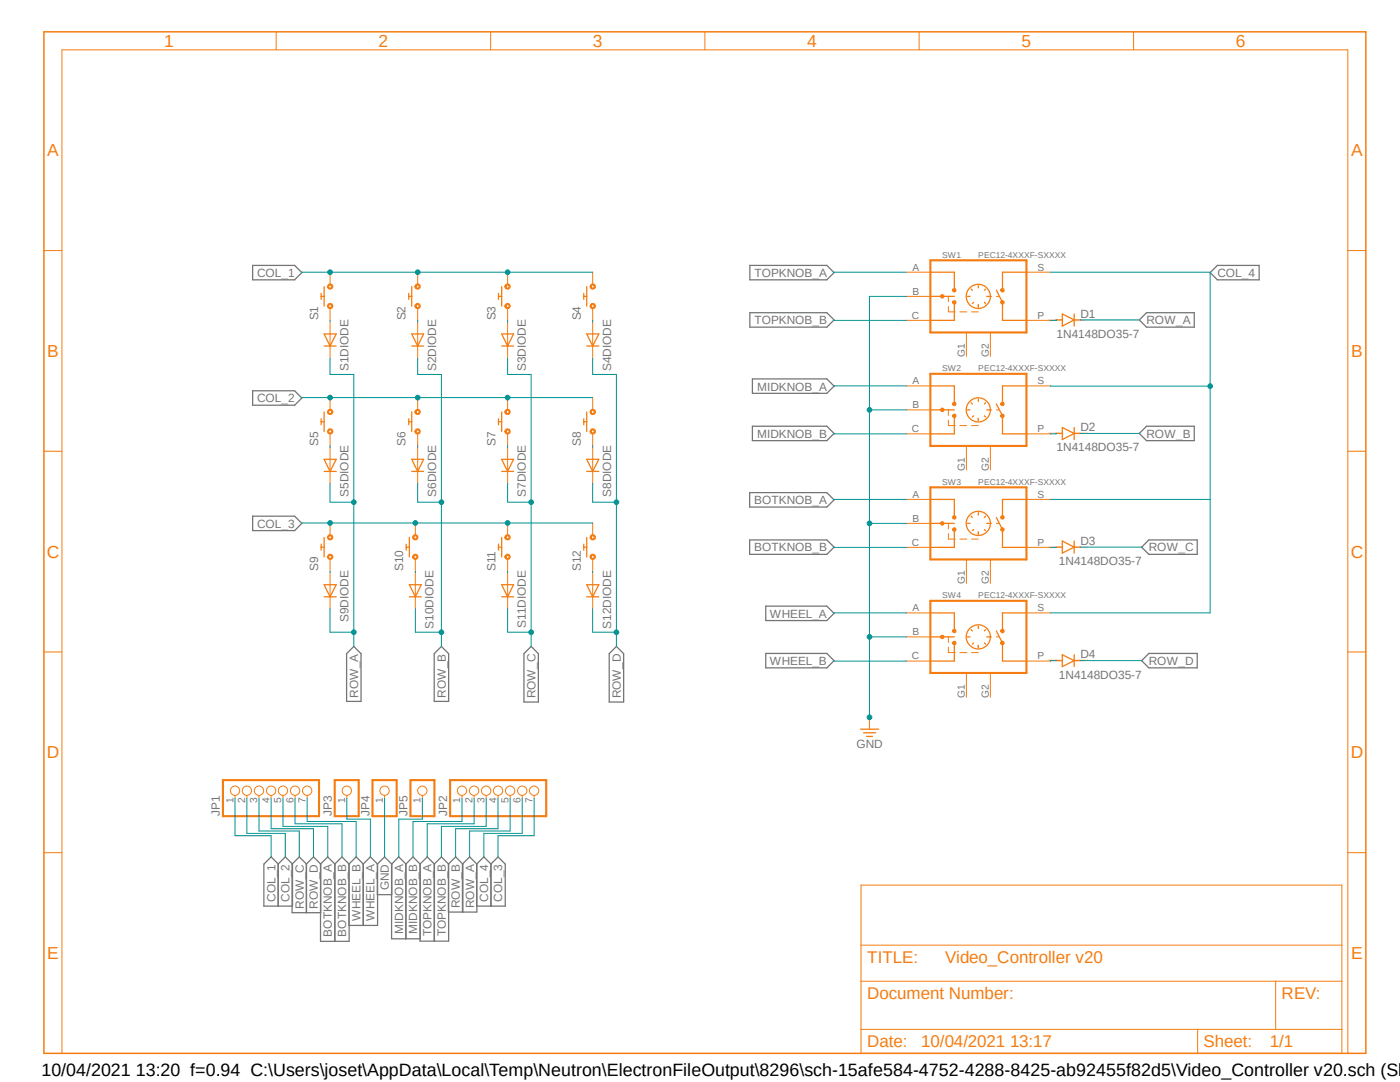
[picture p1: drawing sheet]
<?xml version="1.0" encoding="utf-8"?>
<!DOCTYPE eagle SYSTEM "eagle.dtd">
<eagle version="9.7.0">
<drawing>
<settings>
<setting alwaysvectorfont="no"/>
<setting verticaltext="up"/>
</settings>
<grid distance="2.54" unitdist="mm" unit="mm" style="lines" multiple="1" display="no" altdistance="0.254" altunitdist="mm" altunit="mm"/>
<schematic xreflabel="%F%N/%S.%C%R" xrefpart="/%S.%C%R">
<libraries>
<library name="frames">
<symbols>
<symbol name="FRAME_A_L">
<frame x1="0" y1="0" x2="279.4" y2="215.9" columns="6" rows="5" layer="94" border-bottom="no"/>
</symbol>
<symbol name="DOCFIELD">
<wire x1="0" y1="0" x2="71.12" y2="0" width="0.1016" layer="94"/>
<wire x1="101.6" y1="15.24" x2="87.63" y2="15.24" width="0.1016" layer="94"/>
<wire x1="0" y1="0" x2="0" y2="5.08" width="0.1016" layer="94"/>
<wire x1="0" y1="5.08" x2="71.12" y2="5.08" width="0.1016" layer="94"/>
<wire x1="0" y1="5.08" x2="0" y2="15.24" width="0.1016" layer="94"/>
<wire x1="101.6" y1="15.24" x2="101.6" y2="5.08" width="0.1016" layer="94"/>
<wire x1="71.12" y1="5.08" x2="71.12" y2="0" width="0.1016" layer="94"/>
<wire x1="71.12" y1="5.08" x2="87.63" y2="5.08" width="0.1016" layer="94"/>
<wire x1="71.12" y1="0" x2="101.6" y2="0" width="0.1016" layer="94"/>
<wire x1="87.63" y1="15.24" x2="87.63" y2="5.08" width="0.1016" layer="94"/>
<wire x1="87.63" y1="15.24" x2="0" y2="15.24" width="0.1016" layer="94"/>
<wire x1="87.63" y1="5.08" x2="101.6" y2="5.08" width="0.1016" layer="94"/>
<wire x1="101.6" y1="5.08" x2="101.6" y2="0" width="0.1016" layer="94"/>
<wire x1="0" y1="15.24" x2="0" y2="22.86" width="0.1016" layer="94"/>
<wire x1="101.6" y1="35.56" x2="0" y2="35.56" width="0.1016" layer="94"/>
<wire x1="101.6" y1="35.56" x2="101.6" y2="22.86" width="0.1016" layer="94"/>
<wire x1="0" y1="22.86" x2="101.6" y2="22.86" width="0.1016" layer="94"/>
<wire x1="0" y1="22.86" x2="0" y2="35.56" width="0.1016" layer="94"/>
<wire x1="101.6" y1="22.86" x2="101.6" y2="15.24" width="0.1016" layer="94"/>
<text x="1.27" y="1.27" size="2.54" layer="94">Date:</text>
<text x="12.7" y="1.27" size="2.54" layer="94">&gt;LAST_DATE_TIME</text>
<text x="72.39" y="1.27" size="2.54" layer="94">Sheet:</text>
<text x="86.36" y="1.27" size="2.54" layer="94">&gt;SHEET</text>
<text x="88.9" y="11.43" size="2.54" layer="94">REV:</text>
<text x="1.27" y="19.05" size="2.54" layer="94">TITLE:</text>
<text x="1.27" y="11.43" size="2.54" layer="94">Document Number:</text>
<text x="17.78" y="19.05" size="2.54" layer="94">&gt;DRAWING_NAME</text>
</symbol>
</symbols>
<devicesets>
<deviceset name="FRAME_A_L" prefix="FRAME" uservalue="yes">
<gates>
<gate name="G$1" symbol="FRAME_A_L" x="0" y="0" addlevel="always"/>
<gate name="G$2" symbol="DOCFIELD" x="172.72" y="0" addlevel="always"/>
</gates>
<devices>
<device name="">
<technologies>
<technology name=""/>
</technologies>
</device>
</devices>
</deviceset>
</devicesets>
</library>
<library name="buttons">
<symbols>
<symbol name="ENCODER-BUTTON">
<wire x1="-10.16" y1="5.08" x2="-5.08" y2="5.08" width="0.254" layer="94"/>
<wire x1="-5.08" y1="5.08" x2="-5.08" y2="1.27" width="0.254" layer="94"/>
<wire x1="-10.16" y1="-5.08" x2="-5.08" y2="-5.08" width="0.254" layer="94"/>
<wire x1="-5.08" y1="-5.08" x2="-5.08" y2="-1.27" width="0.254" layer="94"/>
<wire x1="-10.16" y1="0" x2="-6.35" y2="0" width="0.254" layer="94"/>
<wire x1="-6.35" y1="0" x2="-5.08" y2="0" width="0.254" layer="94"/>
<wire x1="10.16" y1="5.08" x2="5.08" y2="5.08" width="0.254" layer="94"/>
<wire x1="5.08" y1="5.08" x2="5.08" y2="1.27" width="0.254" layer="94"/>
<wire x1="10.16" y1="-5.08" x2="5.08" y2="-5.08" width="0.254" layer="94"/>
<wire x1="5.08" y1="-5.08" x2="5.08" y2="-1.27" width="0.254" layer="94"/>
<wire x1="5.08" y1="-1.27" x2="3.81" y2="1.27" width="0.254" layer="94"/>
<wire x1="0" y1="2.286" x2="0" y2="1.778" width="0.254" layer="94"/>
<wire x1="0" y1="-1.778" x2="0" y2="-2.286" width="0.254" layer="94"/>
<wire x1="-2.286" y1="0" x2="-1.778" y2="0" width="0.254" layer="94"/>
<wire x1="1.778" y1="0" x2="2.286" y2="0" width="0.254" layer="94"/>
<wire x1="-1.524" y1="1.524" x2="-1.27" y2="1.27" width="0.254" layer="94"/>
<wire x1="1.27" y1="-1.27" x2="1.524" y2="-1.524" width="0.254" layer="94"/>
<wire x1="-1.27" y1="-1.524" x2="-1.016" y2="-1.27" width="0.254" layer="94"/>
<wire x1="1.27" y1="1.27" x2="1.524" y2="1.524" width="0.254" layer="94"/>
<wire x1="2.286" y1="0" x2="4.318" y2="0" width="0.127" layer="94" style="shortdash"/>
<wire x1="-6.35" y1="0" x2="-6.35" y2="-3.302" width="0.127" layer="94" style="shortdash"/>
<wire x1="-6.35" y1="-3.302" x2="0" y2="-3.302" width="0.127" layer="94" style="shortdash"/>
<wire x1="0" y1="-2.286" x2="0" y2="-1.778" width="0.127" layer="94" style="shortdash"/>
<wire x1="-10.16" y1="7.62" x2="10.16" y2="7.62" width="0.4064" layer="94"/>
<wire x1="10.16" y1="7.62" x2="10.16" y2="-7.62" width="0.4064" layer="94"/>
<wire x1="10.16" y1="-7.62" x2="-10.16" y2="-7.62" width="0.4064" layer="94"/>
<wire x1="-10.16" y1="-7.62" x2="-10.16" y2="7.62" width="0.4064" layer="94"/>
<circle x="-7.62" y="0" radius="0.254" width="0.254" layer="94"/>
<circle x="-5.08" y="1.27" radius="0.254" width="0.254" layer="94"/>
<circle x="-5.08" y="-1.27" radius="0.254" width="0.254" layer="94"/>
<circle x="5.08" y="-1.27" radius="0.254" width="0.254" layer="94"/>
<circle x="5.08" y="1.27" radius="0.254" width="0.254" layer="94"/>
<circle x="0" y="0" radius="2.54" width="0.254" layer="94"/>
<text x="-7.62" y="8.128" size="1.27" layer="95">&gt;NAME</text>
<text x="0" y="8.128" size="1.27" layer="96">&gt;VALUE</text>
<pin name="A" x="-15.24" y="5.08" visible="pad" length="middle" direction="pas"/>
<pin name="B" x="-15.24" y="0" visible="pad" length="middle" direction="pas"/>
<pin name="C" x="-15.24" y="-5.08" visible="pad" length="middle" direction="pas"/>
<pin name="S" x="15.24" y="5.08" visible="pad" length="middle" direction="pas" rot="R180"/>
<pin name="P" x="15.24" y="-5.08" visible="pad" length="middle" direction="pas" rot="R180"/>
<pin name="G1" x="-2.54" y="-12.7" visible="pad" length="middle" direction="pas" rot="R90"/>
<pin name="G2" x="2.54" y="-12.7" visible="pad" length="middle" direction="pas" rot="R90"/>
</symbol>
</symbols>
<devicesets>
<deviceset name="PEC12-4XXXF-SXXXX" prefix="SW">
<gates>
<gate name="G$1" symbol="ENCODER-BUTTON" x="0" y="0"/>
</gates>
<devices>
<device name="" package="PEC12-4XXX">
<connects>
<connect gate="G$1" pin="A" pad="A"/>
<connect gate="G$1" pin="B" pad="B"/>
<connect gate="G$1" pin="C" pad="C"/>
<connect gate="G$1" pin="G1" pad="G1"/>
<connect gate="G$1" pin="G2" pad="G2"/>
<connect gate="G$1" pin="P" pad="P"/>
<connect gate="G$1" pin="S" pad="S"/>
</connects>
<technologies>
<technology name=""/>
</technologies>
</device>
</devices>
</deviceset>
</devicesets>
</library>
<library name="diode">
<symbols>
<symbol name="D">
<wire x1="-1.27" y1="-1.27" x2="1.27" y2="0" width="0.254" layer="94"/>
<wire x1="1.27" y1="0" x2="-1.27" y2="1.27" width="0.254" layer="94"/>
<wire x1="1.27" y1="1.27" x2="1.27" y2="0" width="0.254" layer="94"/>
<wire x1="-1.27" y1="1.27" x2="-1.27" y2="0" width="0.254" layer="94"/>
<wire x1="-1.27" y1="0" x2="-1.27" y2="-1.27" width="0.254" layer="94"/>
<wire x1="1.27" y1="0" x2="1.27" y2="-1.27" width="0.254" layer="94"/>
<wire x1="-1.27" y1="0" x2="-2.54" y2="0" width="0.254" layer="94"/>
<wire x1="2.54" y1="0" x2="1.27" y2="0" width="0.254" layer="94"/>
<text x="2.54" y="0.4826" size="1.778" layer="95">&gt;NAME</text>
<text x="2.54" y="-2.3114" size="1.778" layer="96">&gt;VALUE</text>
<text x="-2.54" y="0" size="0.4064" layer="99" align="center">SpiceOrder 1</text>
<text x="2.54" y="0" size="0.4064" layer="99" align="center">SpiceOrder 2</text>
<pin name="A" x="-2.54" y="0" visible="off" length="point" direction="pas"/>
<pin name="C" x="2.54" y="0" visible="off" length="point" direction="pas" rot="R180"/>
</symbol>
</symbols>
<devicesets>
<deviceset name="1N4148" prefix="D">
<gates>
<gate name="G$1" symbol="D" x="0" y="0"/>
</gates>
<devices>
<device name="DO35-10" package="DO35-10">
<connects>
<connect gate="G$1" pin="A" pad="A"/>
<connect gate="G$1" pin="C" pad="C"/>
</connects>
<package3dinstances>
<package3dinstance package3d_urn="urn:adsk.eagle:package:43344/2"/>
</package3dinstances>
<technologies>
<technology name="">
<attribute name="POPULARITY" value="21" constant="no"/>
</technology>
</technologies>
</device>
<device name="DO35-7" package="DO35-7">
<connects>
<connect gate="G$1" pin="A" pad="A"/>
<connect gate="G$1" pin="C" pad="C"/>
</connects>
<package3dinstances>
<package3dinstance package3d_urn="urn:adsk.eagle:package:43339/2"/>
</package3dinstances>
<technologies>
<technology name="">
<attribute name="POPULARITY" value="58" constant="no"/>
</technology>
</technologies>
</device>
</devices>
</deviceset>
</devicesets>
</library>
<library name="cherry_tow">
<symbols>
<symbol name="CHERRY_MX">
<pin name="1" x="-5.08" y="0" visible="off" length="short" direction="pas"/>
<pin name="2" x="5.08" y="0" visible="off" length="short" direction="pas" rot="R180"/>
<text x="-5.08" y="2.54" size="1.778" layer="95">&gt;NAME</text>
<text x="-5.08" y="-2.54" size="1.778" layer="96">&gt;VALUE</text>
<wire x1="-2.06375" y1="1.27" x2="0" y2="1.27" width="0.254" layer="94"/>
<wire x1="0" y1="1.27" x2="2.06375" y2="1.27" width="0.254" layer="94"/>
<wire x1="0" y1="1.27" x2="0" y2="1.905" width="0.254" layer="94"/>
<wire x1="0" y1="1.905" x2="-0.635" y2="1.905" width="0.254" layer="94"/>
<wire x1="0" y1="1.905" x2="0.635" y2="1.905" width="0.254" layer="94"/>
<circle x="-2.06375" y="0" radius="0.4490125" width="0.254" layer="94"/>
<circle x="2.06375" y="0" radius="0.4490125" width="0.254" layer="94"/>
</symbol>
<symbol name="DIODE">
<wire x1="-2.54" y1="1.27" x2="0" y2="0" width="0.254" layer="94"/>
<wire x1="0" y1="0" x2="-2.54" y2="-1.27" width="0.254" layer="94"/>
<wire x1="0" y1="1.27" x2="0" y2="0" width="0.254" layer="94"/>
<wire x1="0" y1="0" x2="0" y2="-1.27" width="0.254" layer="94"/>
<wire x1="-2.54" y1="1.27" x2="-2.54" y2="0" width="0.254" layer="94"/>
<wire x1="-2.54" y1="0" x2="-2.54" y2="-1.27" width="0.254" layer="94"/>
<wire x1="-2.54" y1="0" x2="0" y2="0" width="0.1524" layer="94"/>
<pin name="C" x="2.54" y="0" visible="off" length="short" direction="pas" rot="R180"/>
<pin name="A" x="-5.08" y="0" visible="off" length="short" direction="pas"/>
<text x="-5.08" y="5.08" size="1.778" layer="95">&gt;NAME</text>
<text x="-5.08" y="2.54" size="1.778" layer="96">&gt;VALUE</text>
</symbol>
</symbols>
<devicesets>
<deviceset name="CHERY_MX_DIODE" prefix="S">
<gates>
<gate name="G$1" symbol="CHERRY_MX" x="0" y="0"/>
<gate name="DIODE" symbol="DIODE" x="0" y="-12.7" addlevel="request"/>
</gates>
<devices>
<device name="" package="CHERRY_MX_DIODE">
<connects>
<connect gate="DIODE" pin="A" pad="D1"/>
<connect gate="DIODE" pin="C" pad="D2"/>
<connect gate="G$1" pin="1" pad="S1"/>
<connect gate="G$1" pin="2" pad="S2"/>
</connects>
<technologies>
<technology name="">
<attribute name="FARNELL" value="2292961" constant="no"/>
<attribute name="MOUSER" value="540_MX1A_11NW" constant="no"/>
</technology>
</technologies>
</device>
</devices>
</deviceset>
</devicesets>
</library>
<library name="Power_Symbols">
<symbols>
<symbol name="GND-EARTH">
<wire x1="-1.27" y1="-0.762" x2="1.27" y2="-0.762" width="0.254" layer="94"/>
<wire x1="-0.635" y1="-1.524" x2="0.635" y2="-1.524" width="0.254" layer="94"/>
<wire x1="-1.905" y1="0" x2="1.905" y2="0" width="0.254" layer="94"/>
<text x="0" y="-3.175" size="1.778" layer="96" align="center">&gt;VALUE</text>
<pin name="GND" x="0" y="2.54" visible="off" length="short" direction="sup" rot="R270"/>
</symbol>
</symbols>
<devicesets>
<deviceset name="GND-EARTH" prefix="SUPPLY">
<gates>
<gate name="G$1" symbol="GND-EARTH" x="0" y="0"/>
</gates>
<devices>
<device name="">
<technologies>
<technology name="">
<attribute name="CATEGORY" value="Supply" constant="no"/>
<attribute name="VALUE" value="GND" constant="no"/>
</technology>
</technologies>
</device>
</devices>
</deviceset>
</devicesets>
</library>
<library name="pinhead">
<symbols>
<symbol name="PINHD7">
<wire x1="-6.35" y1="-10.16" x2="1.27" y2="-10.16" width="0.4064" layer="94"/>
<wire x1="1.27" y1="-10.16" x2="1.27" y2="10.16" width="0.4064" layer="94"/>
<wire x1="1.27" y1="10.16" x2="-6.35" y2="10.16" width="0.4064" layer="94"/>
<wire x1="-6.35" y1="10.16" x2="-6.35" y2="-10.16" width="0.4064" layer="94"/>
<text x="-6.35" y="10.795" size="1.778" layer="95">&gt;NAME</text>
<text x="-6.35" y="-12.7" size="1.778" layer="96">&gt;VALUE</text>
<pin name="1" x="-2.54" y="7.62" visible="pad" length="short" direction="pas" function="dot"/>
<pin name="2" x="-2.54" y="5.08" visible="pad" length="short" direction="pas" function="dot"/>
<pin name="3" x="-2.54" y="2.54" visible="pad" length="short" direction="pas" function="dot"/>
<pin name="4" x="-2.54" y="0" visible="pad" length="short" direction="pas" function="dot"/>
<pin name="5" x="-2.54" y="-2.54" visible="pad" length="short" direction="pas" function="dot"/>
<pin name="6" x="-2.54" y="-5.08" visible="pad" length="short" direction="pas" function="dot"/>
<pin name="7" x="-2.54" y="-7.62" visible="pad" length="short" direction="pas" function="dot"/>
</symbol>
<symbol name="PINHD1">
<wire x1="-6.35" y1="-2.54" x2="1.27" y2="-2.54" width="0.4064" layer="94"/>
<wire x1="1.27" y1="-2.54" x2="1.27" y2="2.54" width="0.4064" layer="94"/>
<wire x1="1.27" y1="2.54" x2="-6.35" y2="2.54" width="0.4064" layer="94"/>
<wire x1="-6.35" y1="2.54" x2="-6.35" y2="-2.54" width="0.4064" layer="94"/>
<text x="-6.35" y="3.175" size="1.778" layer="95">&gt;NAME</text>
<text x="-6.35" y="-5.08" size="1.778" layer="96">&gt;VALUE</text>
<pin name="1" x="-2.54" y="0" visible="pad" length="short" direction="pas" function="dot"/>
</symbol>
</symbols>
<devicesets>
<deviceset name="PINHD-1X7" prefix="JP" uservalue="yes">
<gates>
<gate name="A" symbol="PINHD7" x="0" y="0"/>
</gates>
<devices>
<device name="" package="1X07">
<connects>
<connect gate="A" pin="1" pad="1"/>
<connect gate="A" pin="2" pad="2"/>
<connect gate="A" pin="3" pad="3"/>
<connect gate="A" pin="4" pad="4"/>
<connect gate="A" pin="5" pad="5"/>
<connect gate="A" pin="6" pad="6"/>
<connect gate="A" pin="7" pad="7"/>
</connects>
<package3dinstances>
<package3dinstance package3d_urn="urn:adsk.eagle:package:22477/2"/>
</package3dinstances>
<technologies>
<technology name="">
<attribute name="POPULARITY" value="0" constant="no"/>
</technology>
</technologies>
</device>
<device name="/90" package="1X07/90">
<connects>
<connect gate="A" pin="1" pad="1"/>
<connect gate="A" pin="2" pad="2"/>
<connect gate="A" pin="3" pad="3"/>
<connect gate="A" pin="4" pad="4"/>
<connect gate="A" pin="5" pad="5"/>
<connect gate="A" pin="6" pad="6"/>
<connect gate="A" pin="7" pad="7"/>
</connects>
<package3dinstances>
<package3dinstance package3d_urn="urn:adsk.eagle:package:22476/2"/>
</package3dinstances>
<technologies>
<technology name="">
<attribute name="POPULARITY" value="1" constant="no"/>
</technology>
</technologies>
</device>
</devices>
</deviceset>
<deviceset name="PINHD-1X1" prefix="JP" uservalue="yes">
<gates>
<gate name="G$1" symbol="PINHD1" x="0" y="0"/>
</gates>
<devices>
<device name="" package="1X01">
<connects>
<connect gate="G$1" pin="1" pad="1"/>
</connects>
<package3dinstances>
<package3dinstance package3d_urn="urn:adsk.eagle:package:22485/2"/>
</package3dinstances>
<technologies>
<technology name="">
<attribute name="POPULARITY" value="64" constant="no"/>
</technology>
</technologies>
</device>
</devices>
</deviceset>
</devicesets>
</library>
</libraries>
<attributes>
</attributes>
<variantdefs>
</variantdefs>
<classes>
<class number="0" name="default" width="0.8128" drill="0">
<clearance class="0" value="0.6858"/>
</class>
</classes>
<parts>
<part name="FRAME1" library="frames" deviceset="FRAME_A_L" device=""/>
<part name="S1" library="cherry_tow" deviceset="CHERY_MX_DIODE" device=""/>
<part name="S2" library="cherry_tow" deviceset="CHERY_MX_DIODE" device=""/>
<part name="S3" library="cherry_tow" deviceset="CHERY_MX_DIODE" device=""/>
<part name="S4" library="cherry_tow" deviceset="CHERY_MX_DIODE" device=""/>
<part name="S5" library="cherry_tow" deviceset="CHERY_MX_DIODE" device=""/>
<part name="S6" library="cherry_tow" deviceset="CHERY_MX_DIODE" device=""/>
<part name="S7" library="cherry_tow" deviceset="CHERY_MX_DIODE" device=""/>
<part name="S8" library="cherry_tow" deviceset="CHERY_MX_DIODE" device=""/>
<part name="S9" library="cherry_tow" deviceset="CHERY_MX_DIODE" device=""/>
<part name="S10" library="cherry_tow" deviceset="CHERY_MX_DIODE" device=""/>
<part name="S11" library="cherry_tow" deviceset="CHERY_MX_DIODE" device=""/>
<part name="S12" library="cherry_tow" deviceset="CHERY_MX_DIODE" device=""/>
<part name="SW1" library="buttons" deviceset="PEC12-4XXXF-SXXXX" device=""/>
<part name="SW2" library="buttons" deviceset="PEC12-4XXXF-SXXXX" device=""/>
<part name="SW3" library="buttons" deviceset="PEC12-4XXXF-SXXXX" device=""/>
<part name="SW4" library="buttons" deviceset="PEC12-4XXXF-SXXXX" device=""/>
<part name="D1" library="diode" deviceset="1N4148" device="DO35-7" package3d_urn="urn:adsk.eagle:package:43339/2"/>
<part name="D2" library="diode" deviceset="1N4148" device="DO35-7" package3d_urn="urn:adsk.eagle:package:43339/2"/>
<part name="D3" library="diode" deviceset="1N4148" device="DO35-7" package3d_urn="urn:adsk.eagle:package:43339/2"/>
<part name="D4" library="diode" deviceset="1N4148" device="DO35-7" package3d_urn="urn:adsk.eagle:package:43339/2"/>
<part name="SUPPLY1" library="Power_Symbols" deviceset="GND-EARTH" device="" value="GND"/>
<part name="JP1" library="pinhead" deviceset="PINHD-1X7" device="" package3d_urn="urn:adsk.eagle:package:22477/2"/>
<part name="JP2" library="pinhead" deviceset="PINHD-1X7" device="" package3d_urn="urn:adsk.eagle:package:22477/2"/>
<part name="JP3" library="pinhead" deviceset="PINHD-1X1" device="" package3d_urn="urn:adsk.eagle:package:22485/2"/>
<part name="JP4" library="pinhead" deviceset="PINHD-1X1" device="" package3d_urn="urn:adsk.eagle:package:22485/2"/>
<part name="JP5" library="pinhead" deviceset="PINHD-1X1" device="" package3d_urn="urn:adsk.eagle:package:22485/2"/>
</parts>
<sheets>
<sheet>
<plain>
</plain>
<instances>
<instance part="FRAME1" gate="G$1" x="0" y="0" smashed="yes"/>
<instance part="FRAME1" gate="G$2" x="172.72" y="0" smashed="yes">
<attribute name="LAST_DATE_TIME" x="185.42" y="1.27" size="2.54" layer="94"/>
<attribute name="SHEET" x="259.08" y="1.27" size="2.54" layer="94"/>
<attribute name="DRAWING_NAME" x="190.5" y="19.05" size="2.54" layer="94"/>
</instance>
<instance part="S1" gate="G$1" x="60.5" y="160" smashed="yes" rot="R90">
<attribute name="NAME" x="57.96" y="154.92" size="1.778" layer="95" rot="R90"/>
</instance>
<instance part="S1" gate="DIODE" x="60.5" y="149.5" smashed="yes" rot="R270">
<attribute name="NAME" x="62.58" y="155.08" size="1.778" layer="95" rot="R270"/>
</instance>
<instance part="S2" gate="G$1" x="79" y="160" smashed="yes" rot="R90">
<attribute name="NAME" x="76.46" y="154.92" size="1.778" layer="95" rot="R90"/>
</instance>
<instance part="S2" gate="DIODE" x="79" y="149.5" smashed="yes" rot="R270">
<attribute name="NAME" x="81.08" y="155.08" size="1.778" layer="95" rot="R270"/>
</instance>
<instance part="S3" gate="G$1" x="98" y="160" smashed="yes" rot="R90">
<attribute name="NAME" x="95.46" y="154.92" size="1.778" layer="95" rot="R90"/>
</instance>
<instance part="S3" gate="DIODE" x="98" y="149.5" smashed="yes" rot="R270">
<attribute name="NAME" x="100.08" y="155.08" size="1.778" layer="95" rot="R270"/>
</instance>
<instance part="S4" gate="G$1" x="116" y="160" smashed="yes" rot="R90">
<attribute name="NAME" x="113.46" y="154.92" size="1.778" layer="95" rot="R90"/>
</instance>
<instance part="S4" gate="DIODE" x="116" y="149.5" smashed="yes" rot="R270">
<attribute name="NAME" x="118.08" y="155.08" size="1.778" layer="95" rot="R270"/>
</instance>
<instance part="S5" gate="G$1" x="60.5" y="133.5" smashed="yes" rot="R90">
<attribute name="NAME" x="57.96" y="128.42" size="1.778" layer="95" rot="R90"/>
</instance>
<instance part="S5" gate="DIODE" x="60.5" y="123" smashed="yes" rot="R270">
<attribute name="NAME" x="62.58" y="128.58" size="1.778" layer="95" rot="R270"/>
</instance>
<instance part="S6" gate="G$1" x="79" y="133.5" smashed="yes" rot="R90">
<attribute name="NAME" x="76.46" y="128.42" size="1.778" layer="95" rot="R90"/>
</instance>
<instance part="S6" gate="DIODE" x="79" y="123" smashed="yes" rot="R270">
<attribute name="NAME" x="81.08" y="128.58" size="1.778" layer="95" rot="R270"/>
</instance>
<instance part="S7" gate="G$1" x="98" y="133.5" smashed="yes" rot="R90">
<attribute name="NAME" x="95.46" y="128.42" size="1.778" layer="95" rot="R90"/>
</instance>
<instance part="S7" gate="DIODE" x="98" y="123" smashed="yes" rot="R270">
<attribute name="NAME" x="100.08" y="128.58" size="1.778" layer="95" rot="R270"/>
</instance>
<instance part="S8" gate="G$1" x="116" y="133.5" smashed="yes" rot="R90">
<attribute name="NAME" x="113.46" y="128.42" size="1.778" layer="95" rot="R90"/>
</instance>
<instance part="S8" gate="DIODE" x="116" y="123" smashed="yes" rot="R270">
<attribute name="NAME" x="118.08" y="128.58" size="1.778" layer="95" rot="R270"/>
</instance>
<instance part="S9" gate="G$1" x="60.5" y="107" smashed="yes" rot="R90">
<attribute name="NAME" x="57.96" y="101.92" size="1.778" layer="95" rot="R90"/>
</instance>
<instance part="S9" gate="DIODE" x="60.5" y="96.5" smashed="yes" rot="R270">
<attribute name="NAME" x="62.58" y="102.08" size="1.778" layer="95" rot="R270"/>
</instance>
<instance part="S10" gate="G$1" x="78.5" y="107" smashed="yes" rot="R90">
<attribute name="NAME" x="75.96" y="101.92" size="1.778" layer="95" rot="R90"/>
</instance>
<instance part="S10" gate="DIODE" x="78.5" y="96.5" smashed="yes" rot="R270">
<attribute name="NAME" x="80.58" y="102.08" size="1.778" layer="95" rot="R270"/>
</instance>
<instance part="S11" gate="G$1" x="98" y="107" smashed="yes" rot="R90">
<attribute name="NAME" x="95.46" y="101.92" size="1.778" layer="95" rot="R90"/>
</instance>
<instance part="S11" gate="DIODE" x="98" y="96.5" smashed="yes" rot="R270">
<attribute name="NAME" x="100.08" y="102.08" size="1.778" layer="95" rot="R270"/>
</instance>
<instance part="S12" gate="G$1" x="116" y="107" smashed="yes" rot="R90">
<attribute name="NAME" x="113.46" y="101.92" size="1.778" layer="95" rot="R90"/>
</instance>
<instance part="S12" gate="DIODE" x="116" y="96.5" smashed="yes" rot="R270">
<attribute name="NAME" x="118.08" y="102.08" size="1.778" layer="95" rot="R270"/>
</instance>
<instance part="SW1" gate="G$1" x="197.5" y="160" smashed="yes">
<attribute name="NAME" x="189.88" y="168.128" size="1.27" layer="95"/>
<attribute name="VALUE" x="197.5" y="168.128" size="1.27" layer="96"/>
</instance>
<instance part="SW2" gate="G$1" x="197.5" y="136" smashed="yes">
<attribute name="NAME" x="189.88" y="144.128" size="1.27" layer="95"/>
<attribute name="VALUE" x="197.5" y="144.128" size="1.27" layer="96"/>
</instance>
<instance part="SW3" gate="G$1" x="197.5" y="112" smashed="yes">
<attribute name="NAME" x="189.88" y="120.128" size="1.27" layer="95"/>
<attribute name="VALUE" x="197.5" y="120.128" size="1.27" layer="96"/>
</instance>
<instance part="SW4" gate="G$1" x="197.5" y="88" smashed="yes">
<attribute name="NAME" x="189.88" y="96.128" size="1.27" layer="95"/>
<attribute name="VALUE" x="197.5" y="96.128" size="1.27" layer="96"/>
</instance>
<instance part="D1" gate="G$1" x="216.5" y="155" smashed="yes">
<attribute name="NAME" x="219.04" y="155.4826" size="1.778" layer="95"/>
<attribute name="VALUE" x="214.04" y="151.1886" size="1.778" layer="96"/>
</instance>
<instance part="D2" gate="G$1" x="216.5" y="131" smashed="yes">
<attribute name="NAME" x="219.04" y="131.4826" size="1.778" layer="95"/>
<attribute name="VALUE" x="214.04" y="127.1886" size="1.778" layer="96"/>
</instance>
<instance part="D3" gate="G$1" x="216.5" y="107" smashed="yes">
<attribute name="NAME" x="219.04" y="107.4826" size="1.778" layer="95"/>
<attribute name="VALUE" x="214.54" y="103.1886" size="1.778" layer="96"/>
</instance>
<instance part="D4" gate="G$1" x="216.5" y="83" smashed="yes">
<attribute name="NAME" x="219.04" y="83.4826" size="1.778" layer="95"/>
<attribute name="VALUE" x="214.54" y="79.1886" size="1.778" layer="96"/>
</instance>
<instance part="SUPPLY1" gate="G$1" x="174.5" y="68.5" smashed="yes">
<attribute name="VALUE" x="174.5" y="65.325" size="1.778" layer="96" align="center"/>
</instance>
<instance part="JP1" gate="A" x="48" y="56.5" smashed="yes" rot="R90">
<attribute name="NAME" x="37.205" y="50.15" size="1.778" layer="95" rot="R90"/>
<attribute name="VALUE" x="60.7" y="50.15" size="1.778" layer="96" rot="R90"/>
</instance>
<instance part="JP2" gate="A" x="96" y="56.5" smashed="yes" rot="R90">
<attribute name="NAME" x="85.205" y="50.15" size="1.778" layer="95" rot="R90"/>
<attribute name="VALUE" x="108.7" y="50.15" size="1.778" layer="96" rot="R90"/>
</instance>
<instance part="JP3" gate="G$1" x="64" y="56.5" smashed="yes" rot="R90">
<attribute name="NAME" x="60.825" y="50.15" size="1.778" layer="95" rot="R90"/>
<attribute name="VALUE" x="69.08" y="50.15" size="1.778" layer="96" rot="R90"/>
</instance>
<instance part="JP4" gate="G$1" x="72" y="56.5" smashed="yes" rot="R90">
<attribute name="NAME" x="68.825" y="50.15" size="1.778" layer="95" rot="R90"/>
<attribute name="VALUE" x="77.08" y="50.15" size="1.778" layer="96" rot="R90"/>
</instance>
<instance part="JP5" gate="G$1" x="80" y="56.5" smashed="yes" rot="R90">
<attribute name="NAME" x="76.825" y="50.15" size="1.778" layer="95" rot="R90"/>
<attribute name="VALUE" x="85.08" y="50.15" size="1.778" layer="96" rot="R90"/>
</instance>
</instances>
<busses>
</busses>
<nets>
<net name="N$1" class="0">
<segment>
<pinref part="S1" gate="G$1" pin="1"/>
<pinref part="S1" gate="DIODE" pin="A"/>
<wire x1="60.5" y1="154.92" x2="60.5" y2="154.58" width="0.1524" layer="91"/>
</segment>
</net>
<net name="N$2" class="0">
<segment>
<pinref part="S2" gate="G$1" pin="1"/>
<pinref part="S2" gate="DIODE" pin="A"/>
<wire x1="79" y1="154.92" x2="79" y2="154.58" width="0.1524" layer="91"/>
</segment>
</net>
<net name="N$3" class="0">
<segment>
<pinref part="S3" gate="G$1" pin="1"/>
<pinref part="S3" gate="DIODE" pin="A"/>
<wire x1="98" y1="154.92" x2="98" y2="154.58" width="0.1524" layer="91"/>
</segment>
</net>
<net name="N$4" class="0">
<segment>
<pinref part="S4" gate="G$1" pin="1"/>
<pinref part="S4" gate="DIODE" pin="A"/>
<wire x1="116" y1="154.92" x2="116" y2="154.58" width="0.1524" layer="91"/>
</segment>
</net>
<net name="N$9" class="0">
<segment>
<pinref part="S5" gate="G$1" pin="1"/>
<pinref part="S5" gate="DIODE" pin="A"/>
<wire x1="60.5" y1="128.42" x2="60.5" y2="128.08" width="0.1524" layer="91"/>
</segment>
</net>
<net name="N$10" class="0">
<segment>
<pinref part="S6" gate="G$1" pin="1"/>
<pinref part="S6" gate="DIODE" pin="A"/>
<wire x1="79" y1="128.42" x2="79" y2="128.08" width="0.1524" layer="91"/>
</segment>
</net>
<net name="N$11" class="0">
<segment>
<pinref part="S7" gate="G$1" pin="1"/>
<pinref part="S7" gate="DIODE" pin="A"/>
<wire x1="98" y1="128.42" x2="98" y2="128.08" width="0.1524" layer="91"/>
</segment>
</net>
<net name="N$12" class="0">
<segment>
<pinref part="S8" gate="G$1" pin="1"/>
<pinref part="S8" gate="DIODE" pin="A"/>
<wire x1="116" y1="128.42" x2="116" y2="128.08" width="0.1524" layer="91"/>
</segment>
</net>
<net name="N$13" class="0">
<segment>
<pinref part="S9" gate="G$1" pin="1"/>
<pinref part="S9" gate="DIODE" pin="A"/>
<wire x1="60.5" y1="101.92" x2="60.5" y2="101.58" width="0.1524" layer="91"/>
</segment>
</net>
<net name="N$16" class="0">
<segment>
<pinref part="S10" gate="G$1" pin="1"/>
<pinref part="S10" gate="DIODE" pin="A"/>
<wire x1="78.5" y1="101.92" x2="78.5" y2="101.58" width="0.1524" layer="91"/>
</segment>
</net>
<net name="N$15" class="0">
<segment>
<pinref part="S11" gate="G$1" pin="1"/>
<pinref part="S11" gate="DIODE" pin="A"/>
<wire x1="98" y1="101.92" x2="98" y2="101.58" width="0.1524" layer="91"/>
</segment>
</net>
<net name="N$18" class="0">
<segment>
<pinref part="S12" gate="G$1" pin="1"/>
<pinref part="S12" gate="DIODE" pin="A"/>
<wire x1="116" y1="101.92" x2="116" y2="101.58" width="0.1524" layer="91"/>
</segment>
</net>
<net name="N$5" class="0">
<segment>
<pinref part="SW1" gate="G$1" pin="P"/>
<pinref part="D1" gate="G$1" pin="A"/>
<wire x1="212.74" y1="154.92" x2="213.96" y2="154.92" width="0.1524" layer="91"/>
<wire x1="213.96" y1="154.92" x2="213.96" y2="155" width="0.1524" layer="91"/>
</segment>
</net>
<net name="N$6" class="0">
<segment>
<pinref part="SW2" gate="G$1" pin="P"/>
<pinref part="D2" gate="G$1" pin="A"/>
<wire x1="212.74" y1="130.92" x2="213.96" y2="130.92" width="0.1524" layer="91"/>
<wire x1="213.96" y1="130.92" x2="213.96" y2="131" width="0.1524" layer="91"/>
</segment>
</net>
<net name="N$7" class="0">
<segment>
<pinref part="SW3" gate="G$1" pin="P"/>
<pinref part="D3" gate="G$1" pin="A"/>
<wire x1="212.74" y1="106.92" x2="213.96" y2="106.92" width="0.1524" layer="91"/>
<wire x1="213.96" y1="106.92" x2="213.96" y2="107" width="0.1524" layer="91"/>
</segment>
</net>
<net name="N$8" class="0">
<segment>
<pinref part="SW4" gate="G$1" pin="P"/>
<pinref part="D4" gate="G$1" pin="A"/>
<wire x1="212.74" y1="82.92" x2="212.74" y2="83" width="0.1524" layer="91"/>
<wire x1="212.74" y1="83" x2="213.96" y2="83" width="0.1524" layer="91"/>
</segment>
</net>
<net name="COL_1" class="0">
<segment>
<pinref part="S1" gate="G$1" pin="2"/>
<pinref part="S2" gate="G$1" pin="2"/>
<wire x1="60.5" y1="165.08" x2="79" y2="165.08" width="0.1524" layer="91"/>
<pinref part="S3" gate="G$1" pin="2"/>
<wire x1="79" y1="165.08" x2="98" y2="165.08" width="0.1524" layer="91"/>
<junction x="79" y="165.08"/>
<pinref part="S4" gate="G$1" pin="2"/>
<wire x1="98" y1="165.08" x2="116" y2="165.08" width="0.1524" layer="91"/>
<junction x="98" y="165.08"/>
<wire x1="60.5" y1="165.08" x2="54.5" y2="165.08" width="0.1524" layer="91"/>
<wire x1="54.5" y1="165.08" x2="54.5" y2="165" width="0.1524" layer="91"/>
<junction x="60.5" y="165.08"/>
<label x="54.5" y="165" size="1.778" layer="95" rot="R180" xref="yes"/>
</segment>
<segment>
<pinref part="JP1" gate="A" pin="1"/>
<wire x1="40.38" y1="53.96" x2="40.38" y2="46" width="0.1524" layer="91"/>
<wire x1="40.38" y1="46" x2="48" y2="46" width="0.1524" layer="91"/>
<wire x1="48" y1="46" x2="48" y2="41.5" width="0.1524" layer="91"/>
<label x="48" y="41.5" size="1.778" layer="95" rot="R270" xref="yes"/>
</segment>
</net>
<net name="COL_2" class="0">
<segment>
<pinref part="S5" gate="G$1" pin="2"/>
<pinref part="S6" gate="G$1" pin="2"/>
<wire x1="60.5" y1="138.58" x2="79" y2="138.58" width="0.1524" layer="91"/>
<pinref part="S7" gate="G$1" pin="2"/>
<wire x1="79" y1="138.58" x2="98" y2="138.58" width="0.1524" layer="91"/>
<junction x="79" y="138.58"/>
<pinref part="S8" gate="G$1" pin="2"/>
<wire x1="98" y1="138.58" x2="116" y2="138.58" width="0.1524" layer="91"/>
<junction x="98" y="138.58"/>
<wire x1="60.5" y1="138.58" x2="54.5" y2="138.58" width="0.1524" layer="91"/>
<junction x="60.5" y="138.58"/>
<label x="54.5" y="138.5" size="1.778" layer="95" rot="R180" xref="yes"/>
</segment>
<segment>
<pinref part="JP1" gate="A" pin="2"/>
<wire x1="42.92" y1="53.96" x2="42.92" y2="46.5" width="0.1524" layer="91"/>
<wire x1="42.92" y1="46.5" x2="51" y2="46.5" width="0.1524" layer="91"/>
<wire x1="51" y1="46.5" x2="51" y2="41.5" width="0.1524" layer="91"/>
<label x="51" y="41.5" size="1.778" layer="95" rot="R270" xref="yes"/>
</segment>
</net>
<net name="COL_3" class="0">
<segment>
<pinref part="S9" gate="G$1" pin="2"/>
<pinref part="S10" gate="G$1" pin="2"/>
<wire x1="60.5" y1="112.08" x2="78.5" y2="112.08" width="0.1524" layer="91"/>
<pinref part="S11" gate="G$1" pin="2"/>
<wire x1="78.5" y1="112.08" x2="98" y2="112.08" width="0.1524" layer="91"/>
<junction x="78.5" y="112.08"/>
<pinref part="S12" gate="G$1" pin="2"/>
<wire x1="98" y1="112.08" x2="116" y2="112.08" width="0.1524" layer="91"/>
<junction x="98" y="112.08"/>
<wire x1="60.5" y1="112.08" x2="54.5" y2="112.08" width="0.1524" layer="91"/>
<junction x="60.5" y="112.08"/>
<label x="54.5" y="112" size="1.778" layer="95" rot="R180" xref="yes"/>
</segment>
<segment>
<pinref part="JP2" gate="A" pin="7"/>
<wire x1="103.62" y1="53.96" x2="103.62" y2="46" width="0.1524" layer="91"/>
<wire x1="103.62" y1="46" x2="96" y2="46" width="0.1524" layer="91"/>
<wire x1="96" y1="46" x2="96" y2="41.5" width="0.1524" layer="91"/>
<label x="96" y="41.5" size="1.778" layer="95" rot="R270" xref="yes"/>
</segment>
</net>
<net name="COL_4" class="0">
<segment>
<pinref part="SW1" gate="G$1" pin="S"/>
<wire x1="212.74" y1="165.08" x2="246.5" y2="165.08" width="0.1524" layer="91"/>
<label x="246.5" y="165" size="1.778" layer="95" xref="yes"/>
</segment>
<segment>
<pinref part="JP2" gate="A" pin="6"/>
<wire x1="101.08" y1="53.96" x2="101.08" y2="46.5" width="0.1524" layer="91"/>
<wire x1="101.08" y1="46.5" x2="93" y2="46.5" width="0.1524" layer="91"/>
<wire x1="93" y1="46.5" x2="93" y2="41.5" width="0.1524" layer="91"/>
<label x="93" y="41.5" size="1.778" layer="95" rot="R270" xref="yes"/>
</segment>
</net>
<net name="ROW_A" class="0">
<segment>
<pinref part="S1" gate="DIODE" pin="C"/>
<wire x1="60.5" y1="146.96" x2="60.5" y2="143.5" width="0.1524" layer="91"/>
<wire x1="60.5" y1="143.5" x2="65.5" y2="143.5" width="0.1524" layer="91"/>
<wire x1="65.5" y1="143.5" x2="65.5" y2="116.5" width="0.1524" layer="91"/>
<pinref part="S9" gate="DIODE" pin="C"/>
<wire x1="65.5" y1="116.5" x2="65.5" y2="89" width="0.1524" layer="91"/>
<wire x1="65.5" y1="89" x2="60.5" y2="89" width="0.1524" layer="91"/>
<wire x1="60.5" y1="89" x2="60.5" y2="93.96" width="0.1524" layer="91"/>
<pinref part="S5" gate="DIODE" pin="C"/>
<wire x1="60.5" y1="120.46" x2="60.5" y2="116.5" width="0.1524" layer="91"/>
<wire x1="60.5" y1="116.5" x2="65.5" y2="116.5" width="0.1524" layer="91"/>
<junction x="65.5" y="116.5"/>
<wire x1="65.5" y1="89" x2="65.5" y2="86" width="0.1524" layer="91"/>
<junction x="65.5" y="89"/>
<label x="65.5" y="86" size="1.778" layer="95" rot="R270" xref="yes"/>
</segment>
<segment>
<pinref part="D1" gate="G$1" pin="C"/>
<wire x1="219.04" y1="155" x2="231.5" y2="155" width="0.1524" layer="91"/>
<label x="231.5" y="155" size="1.778" layer="95" xref="yes"/>
</segment>
<segment>
<pinref part="JP2" gate="A" pin="5"/>
<wire x1="98.54" y1="53.96" x2="98.54" y2="47" width="0.1524" layer="91"/>
<wire x1="98.54" y1="47" x2="90" y2="47" width="0.1524" layer="91"/>
<wire x1="90" y1="47" x2="90" y2="41.5" width="0.1524" layer="91"/>
<label x="90" y="41.5" size="1.778" layer="95" rot="R270" xref="yes"/>
</segment>
</net>
<net name="ROW_B" class="0">
<segment>
<pinref part="S2" gate="DIODE" pin="C"/>
<wire x1="79" y1="146.96" x2="79" y2="143.5" width="0.1524" layer="91"/>
<wire x1="79" y1="143.5" x2="84" y2="143.5" width="0.1524" layer="91"/>
<wire x1="84" y1="143.5" x2="84" y2="116.5" width="0.1524" layer="91"/>
<wire x1="84" y1="116.5" x2="84" y2="89" width="0.1524" layer="91"/>
<wire x1="84" y1="89" x2="78.5" y2="89" width="0.1524" layer="91"/>
<pinref part="S10" gate="DIODE" pin="C"/>
<wire x1="78.5" y1="89" x2="78.5" y2="93.96" width="0.1524" layer="91"/>
<pinref part="S6" gate="DIODE" pin="C"/>
<wire x1="79" y1="120.46" x2="79" y2="116.5" width="0.1524" layer="91"/>
<wire x1="79" y1="116.5" x2="84" y2="116.5" width="0.1524" layer="91"/>
<junction x="84" y="116.5"/>
<wire x1="84" y1="89" x2="84" y2="86" width="0.1524" layer="91"/>
<junction x="84" y="89"/>
<label x="84" y="86" size="1.778" layer="95" rot="R270" xref="yes"/>
</segment>
<segment>
<pinref part="D2" gate="G$1" pin="C"/>
<wire x1="219.04" y1="131" x2="231.5" y2="131" width="0.1524" layer="91"/>
<label x="231.5" y="131" size="1.778" layer="95" xref="yes"/>
</segment>
<segment>
<pinref part="JP2" gate="A" pin="4"/>
<wire x1="96" y1="53.96" x2="96" y2="47.5" width="0.1524" layer="91"/>
<wire x1="96" y1="47.5" x2="87" y2="47.5" width="0.1524" layer="91"/>
<wire x1="87" y1="47.5" x2="87" y2="41.5" width="0.1524" layer="91"/>
<label x="87" y="41.5" size="1.778" layer="95" rot="R270" xref="yes"/>
</segment>
</net>
<net name="ROW_C" class="0">
<segment>
<pinref part="S3" gate="DIODE" pin="C"/>
<wire x1="98" y1="146.96" x2="98" y2="143.5" width="0.1524" layer="91"/>
<wire x1="98" y1="143.5" x2="103" y2="143.5" width="0.1524" layer="91"/>
<wire x1="103" y1="143.5" x2="103" y2="116.5" width="0.1524" layer="91"/>
<wire x1="103" y1="116.5" x2="103" y2="89" width="0.1524" layer="91"/>
<wire x1="103" y1="89" x2="98" y2="89" width="0.1524" layer="91"/>
<pinref part="S11" gate="DIODE" pin="C"/>
<wire x1="98" y1="89" x2="98" y2="93.96" width="0.1524" layer="91"/>
<pinref part="S7" gate="DIODE" pin="C"/>
<wire x1="98" y1="120.46" x2="98" y2="116.5" width="0.1524" layer="91"/>
<wire x1="98" y1="116.5" x2="103" y2="116.5" width="0.1524" layer="91"/>
<junction x="103" y="116.5"/>
<wire x1="103" y1="89" x2="103" y2="86" width="0.1524" layer="91"/>
<junction x="103" y="89"/>
<label x="103" y="86" size="1.778" layer="95" rot="R270" xref="yes"/>
</segment>
<segment>
<pinref part="D3" gate="G$1" pin="C"/>
<wire x1="219.04" y1="107" x2="232" y2="107" width="0.1524" layer="91"/>
<label x="232" y="107" size="1.778" layer="95" xref="yes"/>
</segment>
<segment>
<pinref part="JP1" gate="A" pin="3"/>
<wire x1="45.46" y1="53.96" x2="45.46" y2="47" width="0.1524" layer="91"/>
<wire x1="45.46" y1="47" x2="54" y2="47" width="0.1524" layer="91"/>
<wire x1="54" y1="47" x2="54" y2="41.5" width="0.1524" layer="91"/>
<label x="54" y="41.5" size="1.778" layer="95" rot="R270" xref="yes"/>
</segment>
</net>
<net name="ROW_D" class="0">
<segment>
<pinref part="S4" gate="DIODE" pin="C"/>
<wire x1="116" y1="146.96" x2="116" y2="143.5" width="0.1524" layer="91"/>
<wire x1="116" y1="143.5" x2="121" y2="143.5" width="0.1524" layer="91"/>
<wire x1="121" y1="143.5" x2="121" y2="116.5" width="0.1524" layer="91"/>
<wire x1="121" y1="116.5" x2="116" y2="116.5" width="0.1524" layer="91"/>
<pinref part="S8" gate="DIODE" pin="C"/>
<wire x1="116" y1="116.5" x2="116" y2="120.46" width="0.1524" layer="91"/>
<pinref part="S12" gate="DIODE" pin="C"/>
<wire x1="116" y1="93.96" x2="116" y2="89" width="0.1524" layer="91"/>
<wire x1="116" y1="89" x2="121" y2="89" width="0.1524" layer="91"/>
<wire x1="121" y1="89" x2="121" y2="116.5" width="0.1524" layer="91"/>
<junction x="121" y="116.5"/>
<wire x1="121" y1="89" x2="121" y2="86" width="0.1524" layer="91"/>
<junction x="121" y="89"/>
<label x="121" y="86" size="1.778" layer="95" rot="R270" xref="yes"/>
</segment>
<segment>
<pinref part="D4" gate="G$1" pin="C"/>
<wire x1="219.04" y1="83" x2="232" y2="83" width="0.1524" layer="91"/>
<label x="232" y="83" size="1.778" layer="95" xref="yes"/>
</segment>
<segment>
<pinref part="JP1" gate="A" pin="4"/>
<wire x1="48" y1="53.96" x2="48" y2="47.5" width="0.1524" layer="91"/>
<wire x1="48" y1="47.5" x2="57" y2="47.5" width="0.1524" layer="91"/>
<wire x1="57" y1="47.5" x2="57" y2="41.5" width="0.1524" layer="91"/>
<label x="57" y="41.5" size="1.778" layer="95" rot="R270" xref="yes"/>
</segment>
</net>
<net name="GND" class="0">
<segment>
<pinref part="SW1" gate="G$1" pin="B"/>
<wire x1="182.26" y1="160" x2="174.5" y2="160" width="0.1524" layer="91"/>
<wire x1="174.5" y1="160" x2="174.5" y2="136" width="0.1524" layer="91"/>
<pinref part="SW2" gate="G$1" pin="B"/>
<wire x1="174.5" y1="136" x2="174.5" y2="135.5" width="0.1524" layer="91"/>
<wire x1="182.26" y1="136" x2="174.5" y2="136" width="0.1524" layer="91"/>
<junction x="174.5" y="136"/>
<wire x1="174.5" y1="136" x2="174.5" y2="112" width="0.1524" layer="91"/>
<pinref part="SW4" gate="G$1" pin="B"/>
<wire x1="174.5" y1="112" x2="174.5" y2="88" width="0.1524" layer="91"/>
<wire x1="174.5" y1="88" x2="174.5" y2="71.04" width="0.1524" layer="91"/>
<wire x1="174.5" y1="71.04" x2="174.5" y2="71" width="0.1524" layer="91"/>
<wire x1="182.26" y1="88" x2="174.5" y2="88" width="0.1524" layer="91"/>
<junction x="174.5" y="88"/>
<pinref part="SW3" gate="G$1" pin="B"/>
<wire x1="182.26" y1="112" x2="174.5" y2="112" width="0.1524" layer="91"/>
<junction x="174.5" y="112"/>
<pinref part="SUPPLY1" gate="G$1" pin="GND"/>
<junction x="174.5" y="71.04"/>
</segment>
<segment>
<pinref part="JP4" gate="G$1" pin="1"/>
<wire x1="72" y1="53.96" x2="72" y2="41.5" width="0.1524" layer="91"/>
<label x="72" y="41.5" size="1.778" layer="95" rot="R270" xref="yes"/>
</segment>
</net>
<net name="N$17" class="0">
<segment>
<pinref part="SW4" gate="G$1" pin="S"/>
<wire x1="246.5" y1="165" x2="246.5" y2="141" width="0.1524" layer="91"/>
<wire x1="246.5" y1="141" x2="246.5" y2="117.08" width="0.1524" layer="91"/>
<wire x1="246.5" y1="117.08" x2="246.5" y2="93.08" width="0.1524" layer="91"/>
<wire x1="246.5" y1="93.08" x2="212.74" y2="93.08" width="0.1524" layer="91"/>
<pinref part="SW3" gate="G$1" pin="S"/>
<wire x1="212.74" y1="117.08" x2="246.5" y2="117.08" width="0.1524" layer="91"/>
<pinref part="SW2" gate="G$1" pin="S"/>
<wire x1="212.74" y1="141.08" x2="212.74" y2="141" width="0.1524" layer="91"/>
<wire x1="212.74" y1="141" x2="246.5" y2="141" width="0.1524" layer="91"/>
<junction x="246.5" y="141"/>
</segment>
</net>
<net name="TOPKNOB_A" class="0">
<segment>
<pinref part="SW1" gate="G$1" pin="A"/>
<wire x1="182.26" y1="165.08" x2="167" y2="165.08" width="0.1524" layer="91"/>
<wire x1="167" y1="165.08" x2="167" y2="165" width="0.1524" layer="91"/>
<label x="167" y="165" size="1.778" layer="95" rot="R180" xref="yes"/>
</segment>
<segment>
<pinref part="JP2" gate="A" pin="2"/>
<wire x1="90.92" y1="53.96" x2="90.92" y2="48.5" width="0.1524" layer="91"/>
<wire x1="90.92" y1="48.5" x2="81" y2="48.5" width="0.1524" layer="91"/>
<wire x1="81" y1="48.5" x2="81" y2="41.5" width="0.1524" layer="91"/>
<label x="81" y="41.5" size="1.778" layer="95" rot="R270" xref="yes"/>
</segment>
</net>
<net name="TOPKNOB_B" class="0">
<segment>
<pinref part="SW1" gate="G$1" pin="C"/>
<wire x1="182.26" y1="154.92" x2="167" y2="154.92" width="0.1524" layer="91"/>
<wire x1="167" y1="154.92" x2="167" y2="155" width="0.1524" layer="91"/>
<label x="167" y="155" size="1.778" layer="95" rot="R180" xref="yes"/>
</segment>
<segment>
<pinref part="JP2" gate="A" pin="3"/>
<wire x1="93.46" y1="53.96" x2="93.46" y2="48" width="0.1524" layer="91"/>
<wire x1="93.46" y1="48" x2="84" y2="48" width="0.1524" layer="91"/>
<wire x1="84" y1="48" x2="84" y2="41.5" width="0.1524" layer="91"/>
<label x="84" y="41.5" size="1.778" layer="95" rot="R270" xref="yes"/>
</segment>
</net>
<net name="MIDKNOB_A" class="0">
<segment>
<pinref part="SW2" gate="G$1" pin="A"/>
<wire x1="182.26" y1="141.08" x2="167" y2="141.08" width="0.1524" layer="91"/>
<wire x1="167" y1="141.08" x2="167" y2="141" width="0.1524" layer="91"/>
<label x="167" y="141" size="1.778" layer="95" rot="R180" xref="yes"/>
</segment>
<segment>
<pinref part="JP5" gate="G$1" pin="1"/>
<wire x1="80" y1="53.96" x2="80" y2="49.5" width="0.1524" layer="91"/>
<wire x1="80" y1="49.5" x2="75" y2="49.5" width="0.1524" layer="91"/>
<wire x1="75" y1="49.5" x2="75" y2="41.5" width="0.1524" layer="91"/>
<label x="75" y="41.5" size="1.778" layer="95" rot="R270" xref="yes"/>
</segment>
</net>
<net name="MIDKNOB_B" class="0">
<segment>
<pinref part="SW2" gate="G$1" pin="C"/>
<wire x1="182.26" y1="130.92" x2="167" y2="130.92" width="0.1524" layer="91"/>
<wire x1="167" y1="130.92" x2="167" y2="131" width="0.1524" layer="91"/>
<label x="167" y="131" size="1.778" layer="95" rot="R180" xref="yes"/>
</segment>
<segment>
<pinref part="JP2" gate="A" pin="1"/>
<wire x1="88.38" y1="53.96" x2="88.38" y2="49" width="0.1524" layer="91"/>
<wire x1="88.38" y1="49" x2="78" y2="49" width="0.1524" layer="91"/>
<wire x1="78" y1="49" x2="78" y2="41.5" width="0.1524" layer="91"/>
<label x="78" y="41.5" size="1.778" layer="95" rot="R270" xref="yes"/>
</segment>
</net>
<net name="BOTKNOB_A" class="0">
<segment>
<pinref part="SW3" gate="G$1" pin="A"/>
<wire x1="182.26" y1="117.08" x2="167" y2="117.08" width="0.1524" layer="91"/>
<wire x1="167" y1="117.08" x2="167" y2="117" width="0.1524" layer="91"/>
<label x="167" y="117" size="1.778" layer="95" rot="R180" xref="yes"/>
</segment>
<segment>
<pinref part="JP1" gate="A" pin="5"/>
<wire x1="50.54" y1="53.96" x2="50.54" y2="48" width="0.1524" layer="91"/>
<wire x1="50.54" y1="48" x2="60" y2="48" width="0.1524" layer="91"/>
<wire x1="60" y1="48" x2="60" y2="41.5" width="0.1524" layer="91"/>
<label x="60" y="41.5" size="1.778" layer="95" rot="R270" xref="yes"/>
</segment>
</net>
<net name="BOTKNOB_B" class="0">
<segment>
<pinref part="SW3" gate="G$1" pin="C"/>
<wire x1="182.26" y1="106.92" x2="167" y2="106.92" width="0.1524" layer="91"/>
<wire x1="167" y1="106.92" x2="167" y2="107" width="0.1524" layer="91"/>
<label x="167" y="107" size="1.778" layer="95" rot="R180" xref="yes"/>
</segment>
<segment>
<pinref part="JP1" gate="A" pin="6"/>
<wire x1="53.08" y1="53.96" x2="53.08" y2="48.5" width="0.1524" layer="91"/>
<wire x1="53.08" y1="48.5" x2="63" y2="48.5" width="0.1524" layer="91"/>
<wire x1="63" y1="48.5" x2="63" y2="41.5" width="0.1524" layer="91"/>
<label x="63" y="41.5" size="1.778" layer="95" rot="R270" xref="yes"/>
</segment>
</net>
<net name="WHEEL_A" class="0">
<segment>
<pinref part="SW4" gate="G$1" pin="A"/>
<wire x1="182.26" y1="93.08" x2="167" y2="93.08" width="0.1524" layer="91"/>
<wire x1="167" y1="93.08" x2="167" y2="93" width="0.1524" layer="91"/>
<label x="167" y="93" size="1.778" layer="95" rot="R180" xref="yes"/>
</segment>
<segment>
<pinref part="JP3" gate="G$1" pin="1"/>
<wire x1="64" y1="53.96" x2="64" y2="49.5" width="0.1524" layer="91"/>
<wire x1="64" y1="49.5" x2="69" y2="49.5" width="0.1524" layer="91"/>
<wire x1="69" y1="49.5" x2="69" y2="41.5" width="0.1524" layer="91"/>
<label x="69" y="41.5" size="1.778" layer="95" rot="R270" xref="yes"/>
</segment>
</net>
<net name="WHEEL_B" class="0">
<segment>
<pinref part="SW4" gate="G$1" pin="C"/>
<wire x1="182.26" y1="82.92" x2="167" y2="82.92" width="0.1524" layer="91"/>
<wire x1="167" y1="82.92" x2="167" y2="83" width="0.1524" layer="91"/>
<label x="167" y="83" size="1.778" layer="95" rot="R180" xref="yes"/>
</segment>
<segment>
<pinref part="JP1" gate="A" pin="7"/>
<wire x1="55.62" y1="53.96" x2="55.62" y2="49" width="0.1524" layer="91"/>
<wire x1="55.62" y1="49" x2="66" y2="49" width="0.1524" layer="91"/>
<wire x1="66" y1="49" x2="66" y2="41.5" width="0.1524" layer="91"/>
<label x="66" y="41.5" size="1.778" layer="95" rot="R270" xref="yes"/>
</segment>
</net>
</nets>
</sheet>
</sheets>
</schematic>
</drawing>
<compatibility>
<note version="8.2" severity="warning">
Since Version 8.2, EAGLE supports online libraries. The ids
of those online libraries will not be understood (or retained)
with this version.
</note>
<note version="8.3" severity="warning">
Since Version 8.3, EAGLE supports URNs for individual library
assets (packages, symbols, and devices). The URNs of those assets
will not be understood (or retained) with this version.
</note>
<note version="8.3" severity="warning">
Since Version 8.3, EAGLE supports the association of 3D packages
with devices in libraries, schematics, and board files. Those 3D
packages will not be understood (or retained) with this version.
</note>
</compatibility>
</eagle>
